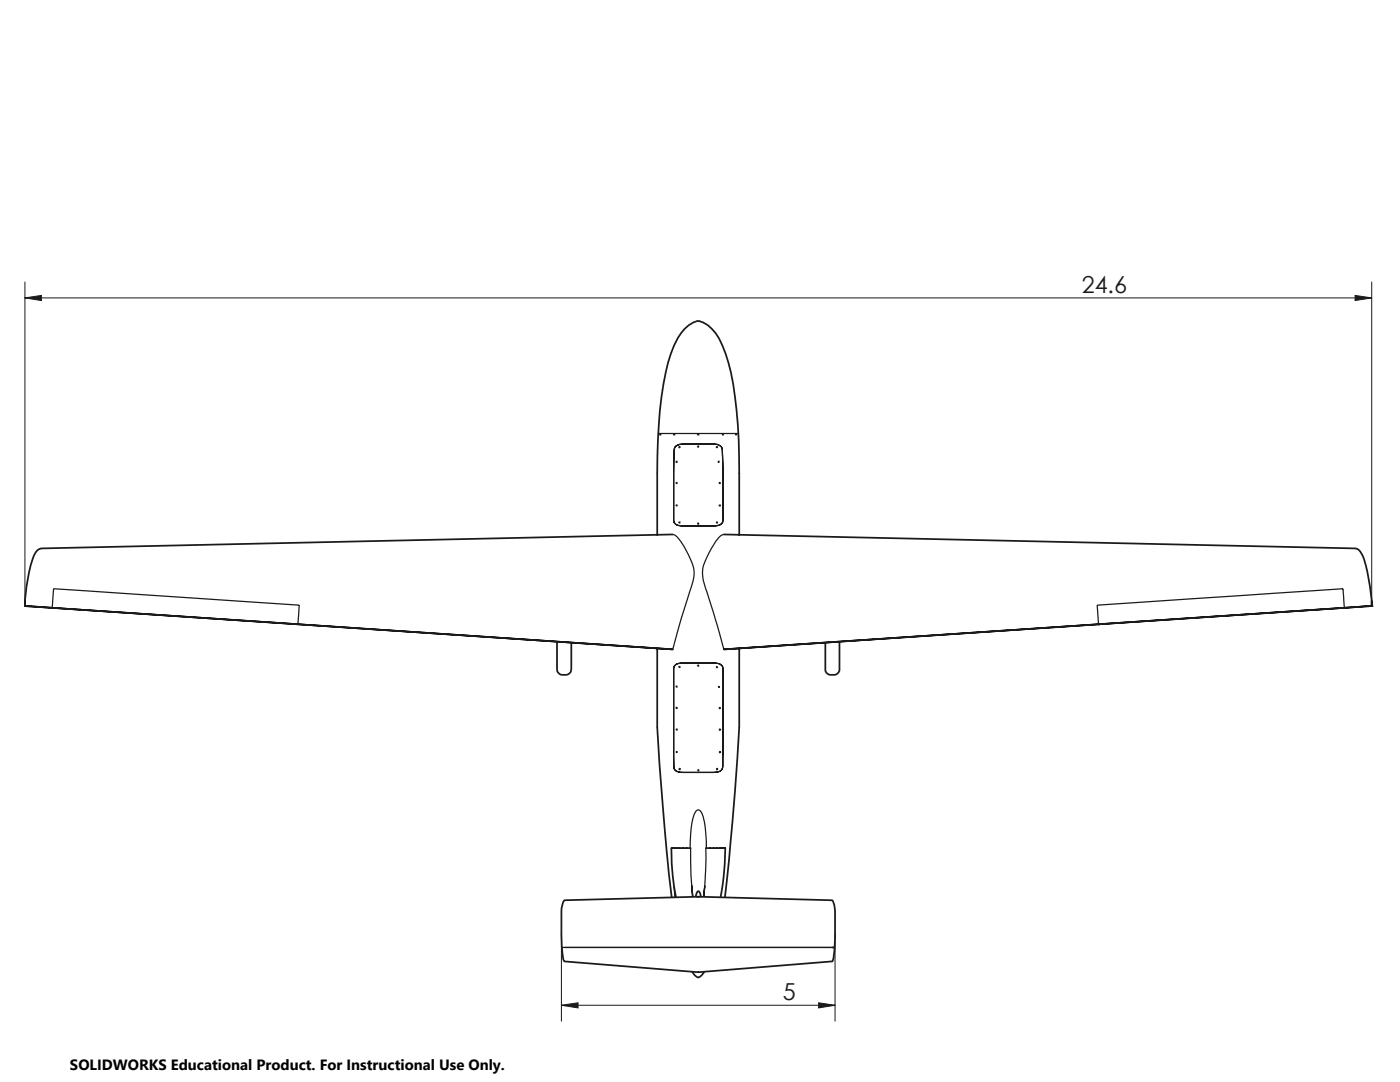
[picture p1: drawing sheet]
<svg xmlns="http://www.w3.org/2000/svg" width="279mm" height="216mm" viewBox="0 0 279 216" stroke-linecap="round" stroke-linejoin="round" font-family="sans-serif">
<path d="M5 59.4l3.3-.5v1.1zM5 56.3v63.4M5 59.4h268.8M270.4 58.9l3.4 .5-3.4 .6zM273.8 56.3v63.4M112 186.2v17.6M166.7 186.2v17.6M112 200.6l3.4-.5v1zM112 200.6h54.7M163.4 200.1l3.3 .5-3.3 .5z" fill="none" stroke="#191924" stroke-width=".2"/>
<g fill="none" stroke="#191924" stroke-width=".25">
<path d="M131.4 86.5h16M134.7 89.2a2.31 2.31 0 0 1 2-.6h4.2a5 5 0 0 1 2.9 .4l.3 .7 .2 2.7v11.5a1.22 1.22 0 0 1-1.4 1l-6.5 .1a1.84 1.84 0 0 1-1.9-.8v-12.4v-2.1zM147.5 94.5h.1M134.2 106.6a4.8 4.8 0 0 1 2.3 2.3l.9 1.8a6.6 6.6 0 0 1 .6 6.3l-3.8 12.6M144.5 106.6a4.3 4.3 0 0 0-2.3 2.5l-1.2 2.2a7.6 7.6 0 0 0 .1 6.8l3.4 11.5M8.3 121.1h.1M10.4 121.3l.3-3.8 6.6 .4 42.4 2.9-.2 3.8M134.7 132.8a1.98 1.98 0 0 1 1.7-.5h5.9a1.84 1.84 0 0 1 1.9 .7l.1 20a1.15 1.15 0 0 1-1.2 1.1h-5.5a4.3 4.3 0 0 1-2.8-.4l-.3-.7-.1-2.2v-17.4zM268.3 121.3l-.3-3.8-30.2 2-18.8 1.3 .3 3.8M270.5 121.1h.1M135 145.5h.1v.1l-.1 .1zM134.5 176.8l.2 2.3"/>
<path d="M137.7 169.2l.4-4.9 .4-1.8 .4-.6a.55 .55 0 0 1 .5-.3 .55 .55 0 0 1 .5 .4l.2 .3a17.5 17.5 0 0 1 .9 6.9M137.8 169.2l.1 5.5 .4 4.3M138.9 178.9h1M140.9 169.2l-.1 4.3-.4 5.5M112.1 189.1h54.5M139.3 194h.1"/>
<circle cx="131.8" cy="86.7" r=".1"/>
<circle cx="134.6" cy="86.7" r=".11"/>
<circle cx="135" cy="92.2" r=".11"/>
<circle cx="135.1" cy="96.4" r=".1"/>
<circle cx="135.6" cy="89.2" r=".1"/>
<circle cx="139.4" cy="86.7" r=".11"/>
<circle cx="139.4" cy="89.1" r=".11"/>
<circle cx="143.1" cy="89.2" r=".1"/>
<circle cx="143.4" cy="92.2" r=".1"/>
<circle cx="143.7" cy="96.4" r=".1"/>
<circle cx="144.3" cy="86.7" r=".1"/>
<circle cx="146.9" cy="86.7" r=".11"/>
<circle cx="135.1" cy="100.8" r=".09"/>
<circle cx="135.6" cy="104.3" r=".11"/>
<circle cx="139.4" cy="104.5" r=".11"/>
<circle cx="143.1" cy="104.3" r=".11"/>
<circle cx="143.7" cy="100.9" r=".11"/>
<circle cx="135" cy="137" r=".11"/>
<circle cx="135.6" cy="133.1" r=".11"/>
<circle cx="139.4" cy="132.8" r=".11"/>
<circle cx="143.1" cy="133.1" r=".11"/>
<circle cx="143.5" cy="137.1" r=".1"/>
<circle cx="135" cy="141.3" r=".11"/>
<circle cx="135.1" cy="150.1" r=".1"/>
<circle cx="135.6" cy="153.5" r=".1"/>
<circle cx="139.4" cy="153.7" r=".1"/>
<circle cx="143.1" cy="153.5" r=".1"/>
<circle cx="143.7" cy="141.3" r=".11"/>
<circle cx="143.7" cy="150.1" r=".1"/>
<circle cx="143.7" cy="145.6" r=".09"/>
</g>
<g fill="none" stroke="#191924" stroke-width=".35">
<path d="M5 119.8v1.1zM131.2 106.7a239.8 239.8 0 0 1 .5-24.8 45.1 45.1 0 0 1 2.8-12.9 7.7 7.7 0 0 1 4.8-5 7.7 7.7 0 0 1 4.9 5 42.1 42.1 0 0 1 2.8 12.9 112.6 112.6 0 0 1 .5 12.6v12.2M134.2 106.6l-125.9 2.8a2.33 2.33 0 0 0-1.8 2.1 34.6 34.6 0 0 0-1.5 8.3M144.5 106.6l126 2.8a2.51 2.51 0 0 1 1.7 2.1 40.7 40.7 0 0 1 1.6 8.3M273.8 119.8v1.1zM5 120.9h.1M5 120.9l3.3 .2M8.2 121.1h.1M8.3 121.1l126 8.5M111.2 128v5.6a1.47 1.47 0 0 0 1.3 1.1 1.47 1.47 0 0 0 1.5-1v-5.5M131.2 129.4v15.7l1.4 19.8 1.5 14.2M147.5 129.4v15.7l-1.3 19.1-1.5 14.9"/>
<path d="M167.5 128v5.6a1.29 1.29 0 0 1-1.7 1.1 1.08 1.08 0 0 1-1.1-1.1v-5.4M219.3 124.6h.1M219.3 124.6l-74.8 5M268.3 121.3h.1M268.3 121.3l-49 3.3M270.5 121.1l-2.2 .2M270.5 121.1h.1M273.7 120.9h.1M273.8 120.9l-3.3 .2M273.8 120.9h.1M137.8 169.2h-3.8l.3 5.7 .6 4.1M138.9 178.9l.1-.7 .3-.4a.64 .64 0 0 1 .5 .7l.1 .4"/>
<path d="M140.9 169.2h3.8l-.3 5.7-.6 4.1M138.1 193.9l.6 .7 .6 .5 .7-.5 .6-.7M166 189.1h.6M166.6 189.1l.1-6a5.7 5.7 0 0 0-.5-3.4l-26.9-.8-26.6 .7-.3 .5a7.3 7.3 0 0 0-.4 3.4 30.2 30.2 0 0 0 .6 8.3l26.7 2.2M166.6 189.1l-.4 2.7-26.8 2.2"/>
</g>
<g fill="#191924">
<path d="M5 59.4l3.3-.5v1.1zM270.4 58.9l3.4 .5-3.4 .6z"/>
<path d="M112 200.6l3.4-.5v1zM163.4 200.1l3.3 .5-3.3 .5z"/>
</g>
<g font-size="4.7" fill="#191924">
<text x="215.9" y="58.4">24.6</text>
<text x="156.2" y="199.6">5</text>
</g>
<text font-size="3" x="14" y="213.5">SOLIDWORKS Educational Product. For Instructional Use Only.</text>
</svg>
